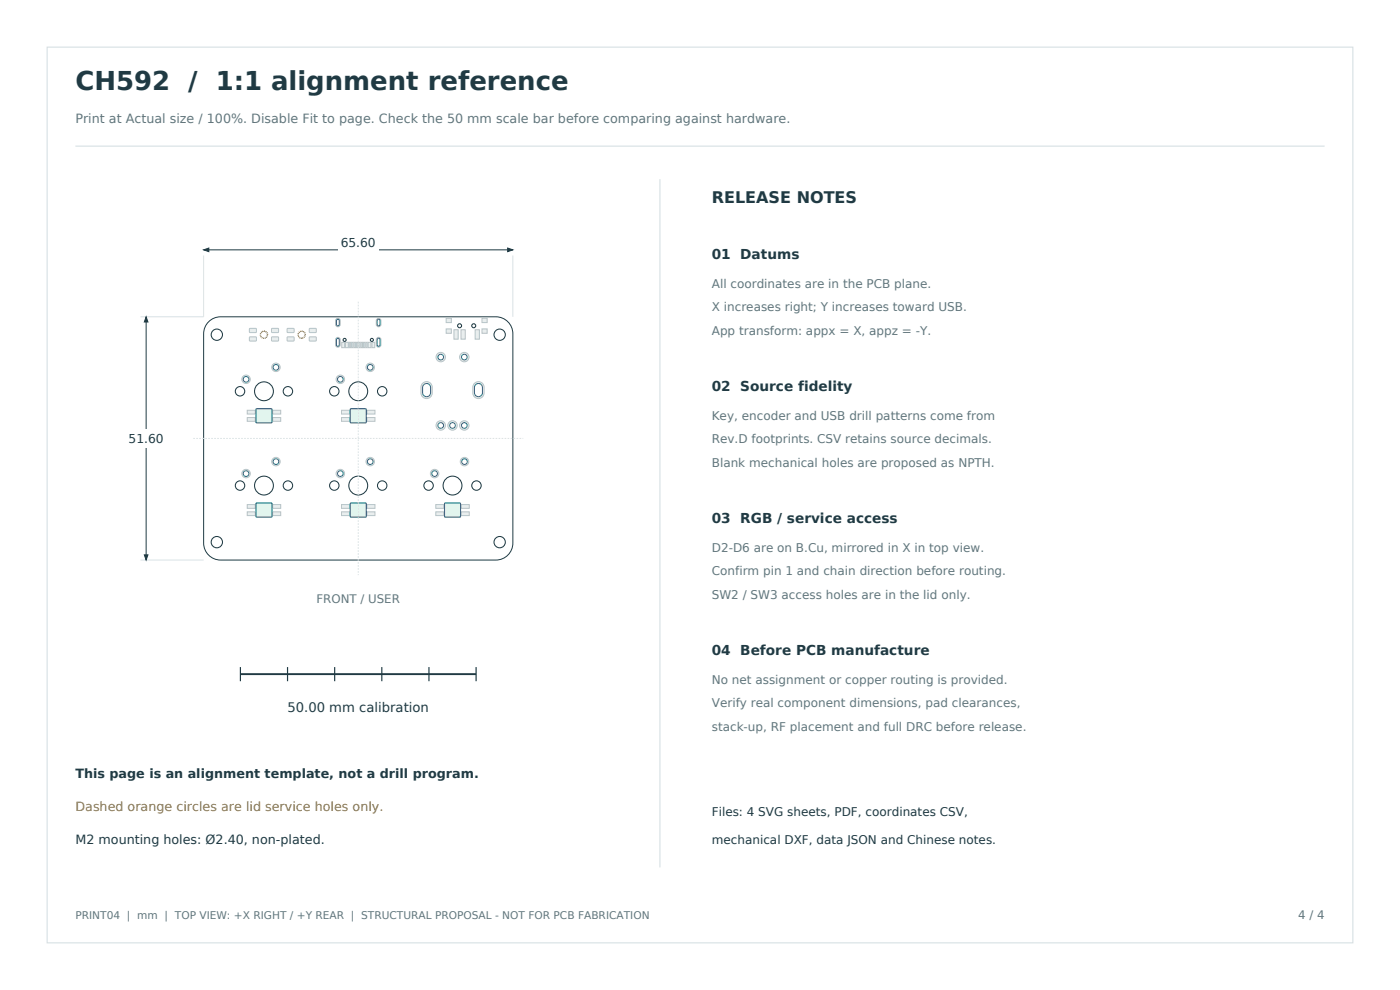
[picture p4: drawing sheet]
<svg xmlns="http://www.w3.org/2000/svg" width="297mm" height="210mm" viewBox="0 0 297 210" stroke-linecap="round" stroke-linejoin="round" font-family="sans-serif">
<path d="M10 10h277v190h-277zM16 31h265" fill="none" stroke="#d8e2e5" stroke-width=".25"/>
<path d="M44.3 68.3a3.6 3.6 0 0 1 2.5-1.1h58.4a3.6 3.6 0 0 1 3.6 3.6v44.4a3.6 3.6 0 0 1-3.6 3.6h-58.4a3.6 3.6 0 0 1-3.6-3.6v-44.4a3.6 3.6 0 0 1 1.1-2.5z" fill="none" stroke="#203a43" stroke-width=".21"/>
<g fill="#e8eeee" stroke="#b5c4c8" stroke-width=".21">
<path d="M52.5 87h1.7v.8h-1.7z" fill-rule="evenodd"/>
<path d="M52.5 88.6h1.7v.8h-1.7z" fill-rule="evenodd"/>
<path d="M57.9 88.6h1.6v.8h-1.6z" fill-rule="evenodd"/>
<path d="M57.9 87h1.6v.8h-1.6z" fill-rule="evenodd"/>
<path d="M72.5 87h1.7v.8h-1.7z" fill-rule="evenodd"/>
<path d="M72.5 88.6h1.7v.8h-1.7z" fill-rule="evenodd"/>
<path d="M77.9 88.6h1.7v.8h-1.7z" fill-rule="evenodd"/>
<path d="M77.9 87h1.7v.8h-1.7z" fill-rule="evenodd"/>
<path d="M52.5 107h1.7v.8h-1.7z" fill-rule="evenodd"/>
<path d="M52.5 108.6h1.7v.8h-1.7z" fill-rule="evenodd"/>
<path d="M57.9 108.6h1.6v.8h-1.6z" fill-rule="evenodd"/>
<path d="M57.9 107h1.6v.8h-1.6z" fill-rule="evenodd"/>
<path d="M72.5 107h1.7v.8h-1.7z" fill-rule="evenodd"/>
<path d="M72.5 108.6h1.7v.8h-1.7z" fill-rule="evenodd"/>
<path d="M77.9 108.6h1.7v.8h-1.7z" fill-rule="evenodd"/>
<path d="M77.9 107h1.7v.8h-1.7z" fill-rule="evenodd"/>
<path d="M92.4 107h1.8v.8h-1.8z" fill-rule="evenodd"/>
<path d="M92.4 108.6h1.8v.8h-1.8z" fill-rule="evenodd"/>
<path d="M97.9 108.6h1.7v.8h-1.7z" fill-rule="evenodd"/>
<path d="M97.9 107h1.7v.8h-1.7z" fill-rule="evenodd"/>
<path d="M100.8 81.2a1.2 1.2 0 0 1 1.2-.1 1.2 1.2 0 0 1 .7 1.1v1.1a1.2 1.2 0 0 1-1.2 1.2 1.2 1.2 0 0 1-1.2-1.2l.1-1.5z" fill-rule="evenodd"/>
<path d="M89.8 81.2a1.2 1.2 0 0 1 1.2-.1 1.2 1.2 0 0 1 .7 1.1v1.1a1.2 1.2 0 0 1-1.2 1.2 1.2 1.2 0 0 1-1.2-1.2l.1-1.5z" fill-rule="evenodd"/>
<path d="M72.5 72.6h.6v1.1h-.6z" fill-rule="evenodd"/>
<path d="M73.3 72.6h.6v1.1h-.6z" fill-rule="evenodd"/>
<path d="M74.1 72.6h.3v1.1h-.3z" fill-rule="evenodd"/>
<path d="M74.6 72.6h.3v1.1h-.3z" fill-rule="evenodd"/>
<path d="M75.1 72.6h.3v1.1h-.3z" fill-rule="evenodd"/>
<path d="M75.6 72.6h.3v1.1h-.3z" fill-rule="evenodd"/>
<path d="M76.1 72.6h.3v1.1h-.3z" fill-rule="evenodd"/>
<path d="M76.6 72.6h.3v1.1h-.3z" fill-rule="evenodd"/>
<path d="M77.1 72.6h.3v1.1h-.3z" fill-rule="evenodd"/>
<path d="M77.6 72.6h.3v1.1h-.3z" fill-rule="evenodd"/>
<path d="M78.1 72.6h.6v1.1h-.6z" fill-rule="evenodd"/>
<path d="M78.9 72.6h.6v1.1h-.6z" fill-rule="evenodd"/>
<path d="M79.9 71.8a.5 .5 0 0 1 .6-.2 .5 .5 0 0 1 .3 .4v1.1a.5 .5 0 0 1-.5 .6 .5 .5 0 0 1-.5-.6z" fill-rule="evenodd"/>
<path d="M79.9 67.8a.5 .5 0 0 1 .6-.3 .5 .5 0 0 1 .3 .5v.8a.5 .5 0 0 1-.5 .5 .5 .5 0 0 1-.5-.5z" fill-rule="evenodd"/>
<path d="M71.4 67.6a.5 .5 0 0 1 .8 .4v.8a.5 .5 0 0 1-.5 .5 .5 .5 0 0 1-.5-.5v-.8z" fill-rule="evenodd"/>
<path d="M71.4 71.6a.5 .5 0 0 1 .8 .5v1.1a.5 .5 0 0 1-.5 .5 .5 .5 0 0 1-.5-.5v-1.1z" fill-rule="evenodd"/>
<path d="M52.9 69.7h1.5v.8h-1.5z" fill-rule="evenodd"/>
<path d="M52.9 71.5h1.5v.8h-1.5z" fill-rule="evenodd"/>
<path d="M57.6 69.7h1.5v.8h-1.5z" fill-rule="evenodd"/>
<path d="M57.6 71.5h1.5v.8h-1.5z" fill-rule="evenodd"/>
<path d="M60.9 69.7h1.5v.8h-1.5z" fill-rule="evenodd"/>
<path d="M60.9 71.5h1.5v.8h-1.5z" fill-rule="evenodd"/>
<path d="M65.6 69.7h1.5v.8h-1.5z" fill-rule="evenodd"/>
<path d="M65.6 71.5h1.5v.8h-1.5z" fill-rule="evenodd"/>
<path d="M100.8 69.9h.9v2h-.9z" fill-rule="evenodd"/>
<path d="M97.8 69.9h.9v2h-.9z" fill-rule="evenodd"/>
<path d="M96.3 69.9h.9v2h-.9z" fill-rule="evenodd"/>
<path d="M94.7 69.8h1.1v.9h-1.1z" fill-rule="evenodd"/>
<path d="M94.7 67.5h1.1v.9h-1.1z" fill-rule="evenodd"/>
<path d="M102.2 67.5h1.1v.9h-1.1z" fill-rule="evenodd"/>
<path d="M102.2 69.8h1.1v.9h-1.1z" fill-rule="evenodd"/>
<circle cx="58.5" cy="77.9" r=".9"/>
<circle cx="52.2" cy="80.5" r=".9"/>
<circle cx="78.5" cy="77.9" r=".9"/>
<circle cx="72.2" cy="80.5" r=".9"/>
<circle cx="58.5" cy="97.9" r=".9"/>
<circle cx="52.2" cy="100.5" r=".9"/>
<circle cx="78.5" cy="97.9" r=".9"/>
<circle cx="72.2" cy="100.5" r=".9"/>
<circle cx="98.5" cy="97.9" r=".9"/>
<circle cx="92.2" cy="100.5" r=".9"/>
<circle cx="93.5" cy="90.3" r="1"/>
<circle cx="98.5" cy="90.3" r="1"/>
<circle cx="96" cy="90.3" r="1"/>
<circle cx="98.5" cy="75.8" r="1"/>
<circle cx="93.5" cy="75.8" r="1"/>
</g>
<g fill="#fff" stroke="#2361b7" stroke-width=".22">
<path d="M100.9 81.6a.85 .85 0 0 1 .9-.2 .85 .85 0 0 1 .6 .8v1.1a.85 .85 0 0 1-.9 .8 .85 .85 0 0 1-.8-.8v-1.1z" fill-rule="evenodd"/>
<path d="M89.9 81.6a.85 .85 0 0 1 .9-.2 .85 .85 0 0 1 .6 .8v1.1a.85 .85 0 0 1-.9 .8 .85 .85 0 0 1-.8-.8v-1.1z" fill-rule="evenodd"/>
<path d="M80.1 71.9l.4-.1 .1 .2v1.1l-.3 .3-.3-.3z" fill-rule="evenodd"/>
<path d="M80.1 67.9l.2-.2 .3 .2v.9l-.1 .3-.4-.1z" fill-rule="evenodd"/>
<path d="M71.5 67.8h.3l.2 .2-.1 1-.2 .1-.3-.3v-.8z" fill-rule="evenodd"/>
<path d="M71.4 71.9l.4-.1 .2 .3v1.1l-.3 .3-.3-.3z" fill-rule="evenodd"/>
<circle cx="58.5" cy="77.9" r=".6"/>
<circle cx="52.2" cy="80.5" r=".6"/>
<circle cx="78.5" cy="77.9" r=".6"/>
<circle cx="72.2" cy="80.5" r=".6"/>
<circle cx="58.5" cy="97.9" r=".6"/>
<circle cx="52.2" cy="100.5" r=".6"/>
<circle cx="78.5" cy="97.9" r=".6"/>
<circle cx="72.2" cy="100.5" r=".6"/>
<circle cx="98.5" cy="97.9" r=".6"/>
<circle cx="92.2" cy="100.5" r=".6"/>
<circle cx="93.5" cy="90.3" r=".6"/>
<circle cx="98.5" cy="90.3" r=".6"/>
<circle cx="96" cy="90.3" r=".6"/>
<circle cx="98.5" cy="75.8" r=".6"/>
<circle cx="93.5" cy="75.8" r=".6"/>
</g>
<g fill="#fff" stroke="#203a43" stroke-width=".22">
<circle cx="61.1" cy="83" r="1"/>
<circle cx="50.9" cy="83" r="1"/>
<circle cx="56" cy="83" r="2"/>
<circle cx="81.1" cy="83" r="1"/>
<circle cx="70.9" cy="83" r="1"/>
<circle cx="76" cy="83" r="2"/>
<circle cx="61.1" cy="103" r="1"/>
<circle cx="50.9" cy="103" r="1"/>
<circle cx="56" cy="103" r="2"/>
<circle cx="81.1" cy="103" r="1"/>
<circle cx="70.9" cy="103" r="1"/>
<circle cx="76" cy="103" r="2"/>
<circle cx="101.1" cy="103" r="1"/>
<circle cx="90.9" cy="103" r="1"/>
<circle cx="96" cy="103" r="2"/>
<circle cx="73.1" cy="72.1" r=".33"/>
<circle cx="78.9" cy="72.1" r=".33"/>
<circle cx="97.5" cy="69.1" r=".43"/>
<circle cx="100.5" cy="69.1" r=".43"/>
<circle cx="46" cy="71" r="1.2"/>
<circle cx="106" cy="71" r="1.2"/>
<circle cx="46" cy="115" r="1.2"/>
<circle cx="106" cy="115" r="1.2"/>
</g>
<g fill="#e2f5ee" stroke="#0c817a" stroke-width=".23">
<path d="M54.3 86.7h3.4v3h-3.4z" fill-rule="evenodd"/>
<path d="M74.3 86.7h3.4v3h-3.4z" fill-rule="evenodd"/>
<path d="M54.3 106.7h3.4v3h-3.4z" fill-rule="evenodd"/>
<path d="M74.3 106.7h3.4v3h-3.4z" fill-rule="evenodd"/>
<path d="M94.3 106.7h3.4v3h-3.4z" fill-rule="evenodd"/>
</g>
<g fill="none" stroke="#b97518" stroke-width=".3" stroke-dasharray=".2 .1" stroke-linecap="butt">
<circle cx="56" cy="71" r=".75"/>
<circle cx="64" cy="71" r=".75"/>
</g>
<path d="M76 64v58M41 93h70" fill="none" stroke="#d8e2e5" stroke-width=".21" stroke-dasharray=".4 .3" stroke-linecap="butt"/>
<path d="M43.2 54.2v13M108.8 54.2v13" fill="none" stroke="#d8e2e5" stroke-width=".21"/>
<path d="M43.2 53h65.6" fill="none" stroke="#203a43" stroke-width=".21"/>
<g fill="#203a43" stroke="#203a43" stroke-width=".21">
<path d="M43.2 53l1.1-.4v.8z"/>
<path d="M107.7 52.6l1.1 .4-1.1 .4z"/>
</g>
<path d="M71.7 49.7h8.5v4h-8.5z" fill-rule="evenodd" fill="#fff"/>
<path d="M29.8 67.2h13.4M29.8 118.8h13.4" fill="none" stroke="#d8e2e5" stroke-width=".21"/>
<path d="M31 67.2v51.6" fill="none" stroke="#203a43" stroke-width=".21"/>
<g fill="#203a43" stroke="#203a43" stroke-width=".21">
<path d="M31 67.2l.4 1.1h-.8z"/>
<path d="M30.6 117.7h.8l-.4 1.1z"/>
</g>
<path d="M23 91h16v4h-16z" fill-rule="evenodd" fill="#fff"/>
<path d="M51 143h50" fill="none" stroke="#203a43" stroke-width=".4"/>
<path d="M51 141.5v3M61 141.5v3M71 141.5v3M81 141.5v3M91 141.5v3M101 141.5v3" fill="none" stroke="#203a43" stroke-width=".25"/>
<path d="M140 38v146" fill="none" stroke="#d8e2e5" stroke-width=".25"/>
<text font-size="5.5" fill="#203a43" x="16" y="19">CH592 / 1:1 alignment reference</text>
<text font-size="3.4" fill="#203a43" x="151" y="43">RELEASE NOTES</text>
<g font-size="2.9" fill="#203a43">
<text x="151" y="55">01 Datums</text>
<text x="151" y="83">02 Source fidelity</text>
<text x="151" y="111">03 RGB / service access</text>
<text x="151" y="139">04 Before PCB manufacture</text>
</g>
<text font-size="2.8" fill="#203a43" x="61" y="151">50.00 mm calibration</text>
<text font-size="2.7" fill="#61777d" x="16" y="26">Print at Actual size / 100%. Disable Fit to page. Check the 50 mm scale bar before comparing against hardware.</text>
<g font-size="2.7" fill="#203a43">
<text x="16" y="165">This page is an alignment template, not a drill program.</text>
<text x="16" y="179">M2 mounting holes: Ø2.40, non-plated.</text>
</g>
<text font-size="2.7" fill="#b97518" x="16" y="172">Dashed orange circles are lid service holes only.</text>
<g font-size="2.6" fill="#203a43">
<text x="72.3" y="52.4">65.60</text>
<text x="27.3" y="94">51.60</text>
</g>
<g font-size="2.5" fill="#61777d">
<text x="151" y="61">All coordinates are in the PCB plane.</text>
<text x="151" y="66">X increases right; Y increases toward USB.</text>
<text x="151" y="71">App transform: appx = X, appz = -Y.</text>
<text x="151" y="89">Key, encoder and USB drill patterns come from</text>
<text x="151" y="94">Rev.D footprints. CSV retains source decimals.</text>
<text x="151" y="99">Blank mechanical holes are proposed as NPTH.</text>
<text x="151" y="117">D2-D6 are on B.Cu, mirrored in X in top view.</text>
<text x="151" y="122">Confirm pin 1 and chain direction before routing.</text>
<text x="67.1" y="128">FRONT / USER</text>
<text x="151" y="127">SW2 / SW3 access holes are in the lid only.</text>
<text x="151" y="145">No net assignment or copper routing is provided.</text>
<text x="151" y="150">Verify real component dimensions, pad clearances,</text>
<text x="151" y="155">stack-up, RF placement and full DRC before release.</text>
<text x="275.4" y="195">4 / 4</text>
</g>
<g font-size="2.5" fill="#203a43">
<text x="151" y="173">Files: 4 SVG sheets, PDF, coordinates CSV,</text>
<text x="151" y="179">mechanical DXF, data JSON and Chinese notes.</text>
</g>
<text font-size="2.3" fill="#61777d" x="16" y="195">PRINT04 | mm | TOP VIEW: +X RIGHT / +Y REAR | STRUCTURAL PROPOSAL - NOT FOR PCB FABRICATION</text>
</svg>
